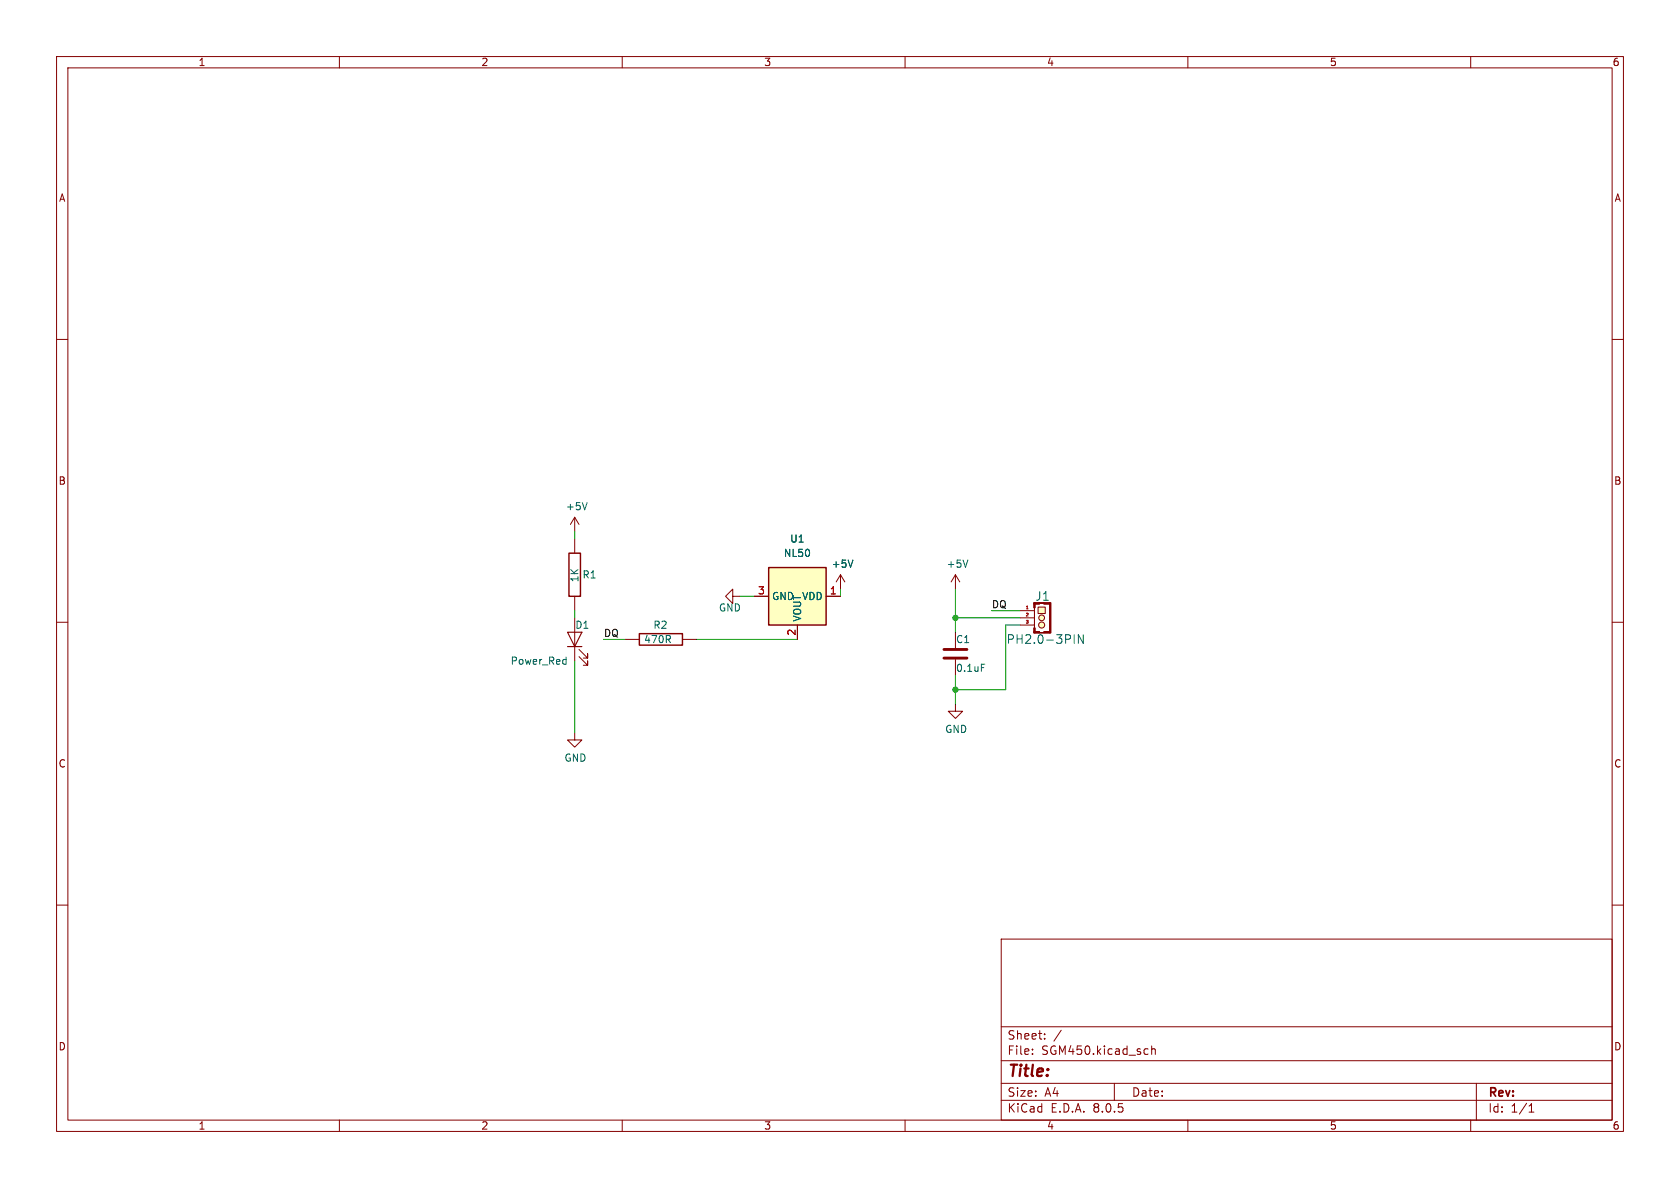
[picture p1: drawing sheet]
<svg xmlns="http://www.w3.org/2000/svg" width="297mm" height="210mm" viewBox="0 0 297 210" stroke-linecap="round" stroke-linejoin="round" font-family="sans-serif">
<g fill="none" stroke="#840000" stroke-width=".18">
<path d="M10 10h277v190h-277zM12 12h273v186h-273zM60 10v2M110 10v2M160 10v2M210 10v2M260 10v2M10 60h2M285 60h2M10 110h2M129.5 105.4v-1.3l-1.2 1.3 1.2 1.3v-1.3h1.3M148.6 101.6l-.8 1.3"/>
<path d="M148.6 101.6v2.5M148.6 101.6l.8 1.3M285 110h2M10 160h2M285 160h2M177 166h108v32h-108zM60 198v2M110 198v2M160 198v2M177 194.5h108M177 191.5h108M177 187.5h108"/>
<path d="M177 181.5h108M182.5 186.3v.1M182.5 185.5v.1M184.7 183.6v.1M184.7 182.8v.1M187.6 182.1l-1.3 2M197 191.5v3M202.5 185.4l.5 .1M203 186.3l-.5 .1M203.6 185.5l.2-.1 .4 .1v.9M203.6 184.9v1.5M210 198v2"/>
<path d="M260 198v2M261 191.5v6.5M270.3 196.6h.9M270.3 195.5l.4-.4v1.5"/>
</g>
<path d="M150.8 99l-.4 1.3" fill="none" stroke="#006464" stroke-width=".18"/>
<path d="M135.9 100.3h10.1v10.2h-10.1z" fill="#ffffc2"/>
<path d="M100.6 97.8h2v7.6h-2zM113 112h7.6v2h-7.6zM135.9 100.3h10.1v10.2h-10.1z" fill="none" stroke="#840000" stroke-width=".25"/>
<g fill="none" stroke="#840000" stroke-width=".18">
<path d="M101.6 91.4v2.6M101.6 95.3v2.5M101.6 91.4l-.8 1.3M101.6 91.4l.8 1.3M101.6 105.4v2.6M110.5 113h2.5M120.6 113h2.6M133.3 105.4h2.6M141 110.5v2.5M146 105.4h2.6M168.9 111.8v2.8M168.9 116.6v2.8"/>
<path d="M168.9 124.5v1.2h1.3l-1.3 1.3-1.3-1.3h1.3"/>
</g>
<path d="M166.9 116.3h4M166.9 114.8h4" fill="none" stroke="#840000" stroke-width=".51"/>
<path d="M103.8 88.8l-.4 1.3M173.5 117.4h.6" fill="none" stroke="#006464" stroke-width=".18"/>
<path d="M183.5 107.3h1.3v1.2h-1.3z" fill="#ffffc2"/>
<g fill="#ffffc2" stroke="#ffffc2" stroke-width=".18">
<circle cx="184.1" cy="110.5" r=".53"/>
<circle cx="184.2" cy="109.2" r=".51"/>
</g>
<g fill="none" stroke="#840000" stroke-width=".18">
<path d="M101.6 109.2v7.6M102.4 116.1l1.5 1.5v-.8v.8h-.8M102.4 114.8l1.5 1.5v-.7v.7h-.8M133.3 105.4h2.6M141 110.5v2.5M146 105.4h2.6M168.9 101.6l-.8 1.3M168.9 101.6v2.5M168.9 101.6l.8 1.3M180.3 108h2.6M180.3 109.2h2.6M180.3 110.5h2.6"/>
<path d="M182.9 106.6h2.8v5.3h-2.8zM182.9 107.4v3.6M183.5 107.3h1.3v1.2h-1.3zM101.6 129.5v1.3h1.3l-1.3 1.3-1.3-1.3h1.3"/>
<circle cx="184.1" cy="110.5" r=".53"/>
<circle cx="184.2" cy="109.2" r=".51"/>
</g>
<g fill="#840000" stroke="#840000" stroke-width=".18">
<path d="M185.5 106.6h.3v5.3h-.3z"/>
<path d="M184.5 111.6h1.2v.3h-1.2z"/>
<path d="M184.5 106.6h1.2v.2h-1.2z"/>
<path d="M182.8 111.6h1v.3h-1z"/>
<path d="M182.8 111h.2v.9h-.2z"/>
<path d="M182.8 106.6h.2v.8h-.2z"/>
</g>
<path d="M181.5 107.6h.3" fill="none" stroke="#a90000" stroke-width=".18"/>
<path d="M150.8 99l-.4 1.3M171.1 99l-.4 1.3M99.7 116.6h.4M100.1 116.1v1.3M100.1 117.4h-.4M189.9 112.2v1.5M191.5 112.2v1.5l-.9-1.5v1.5" fill="none" stroke="#006464" stroke-width=".18"/>
<path d="M100.3 111.8h2.6l-1.3 2.5zM100.3 114.3h2.6" fill="none" stroke="#840000" stroke-width=".2"/>
<path d="M101.6 94v1.3M101.6 108v1.2M101.6 116.8v12.7M106.7 113h3.8M123.2 113h17.8M130.8 105.4h2.5M148.6 104.1v1.3M168.9 104.1v7.7M168.9 119.4v5.1M168.9 109.2h11.4M175.3 108h5M180.3 110.5h-2.5v11.4h-8.9" fill="none" stroke="#009600" stroke-width=".18"/>
<g fill="#009600" stroke="#009600" stroke-width=".18">
<circle cx="168.9" cy="121.9" r=".46"/>
<circle cx="168.9" cy="109.2" r=".46"/>
</g>
<text font-size="2.8" fill="#840000" x="178" y="190.9">Title:</text>
<g font-size="2.1" fill="#006464">
<text x="182.9" y="106.4">J1</text>
<text x="177.9" y="114">PH2.0-3PIN</text>
</g>
<g font-size="2.1" fill="#840000">
<text x="178" y="184">Sheet:</text>
<text x="178" y="186.7">File:</text>
<text x="184.1" y="186.7">SGM450.kicad_sch</text>
<text x="178" y="196.9">KiCad</text>
<text x="178" y="194.1">Size:</text>
<text x="184.7" y="194.1">A4</text>
<text x="185.7" y="196.9">E.D.A.</text>
<text x="193.3" y="196.9">8.0.5</text>
<text x="200" y="194.1">Date:</text>
<text x="263" y="194.3">Rev:</text>
<text x="263" y="196.9">Id:</text>
<text x="267.1" y="196.9">1/1</text>
</g>
<g font-size="1.8" fill="#840000">
<text x="35" y="11.9">1</text>
<text x="85" y="11.9">2</text>
<text x="135" y="11.9">3</text>
<text x="185" y="11.9">4</text>
<text x="235" y="11.9">5</text>
<text x="285" y="11.9">6</text>
<text x="10.3" y="35.9">A</text>
<text x="285.3" y="35.9">A</text>
<text x="10.3" y="85.9">B</text>
<text x="285.3" y="85.9">B</text>
<text x="10.3" y="135.9">C</text>
<text x="285.3" y="135.9">C</text>
<text x="10.3" y="185.9">D</text>
<text x="285.3" y="185.9">D</text>
<text x="35" y="199.9">1</text>
<text x="85" y="199.9">2</text>
<text x="135" y="199.9">3</text>
<text x="185" y="199.9">4</text>
<text x="235" y="199.9">5</text>
<text x="285" y="199.9">6</text>
</g>
<g font-size="1.8" fill="#006464">
<text x="99.9" y="90.4">+5V</text>
<text x="138.5" y="98.7">NL50</text>
<text x="139.6" y="96.1">U1</text>
<text x="146.9" y="100.6">+5V</text>
<text x="167.3" y="100.6">+5V</text>
<text x="102.5" y="103" transform="rotate(-90 102.5 103)">1K</text>
<text x="102.9" y="102.5">R1</text>
<text x="136.4" y="106.3">GND</text>
<text x="141.7" y="106.3">VDD</text>
<text x="101.6" y="111.4">D1</text>
<text x="113.8" y="113.9">470R</text>
<text x="115.4" y="111.4">R2</text>
<text x="127" y="108.3">GND</text>
<text x="141.8" y="110" transform="rotate(-90 141.8 110)">VOUT</text>
<text x="168.9" y="113.9">C1</text>
<text x="90.2" y="117.7">Power_Red</text>
<text x="168.9" y="119">0.1uF</text>
<text x="167" y="129.8">GND</text>
<text x="99.7" y="134.8">GND</text>
</g>
<g font-size="1.8" fill="#a90000">
<text x="133.9" y="105.2">3</text>
<text x="146.6" y="105.2">1</text>
<text x="140.7" y="112.5" transform="rotate(-90 140.7 112.5)">2</text>
</g>
<g font-size="1.8" fill="#0f0f0f">
<text x="175.3" y="107.6">DQ</text>
<text x="106.7" y="112.7">DQ</text>
</g>
<g font-size=".7" fill="#a90000">
<text x="181.2" y="107.7">1</text>
<text x="181.2" y="109">2</text>
<text x="181.2" y="110.2">3</text>
</g>
</svg>
